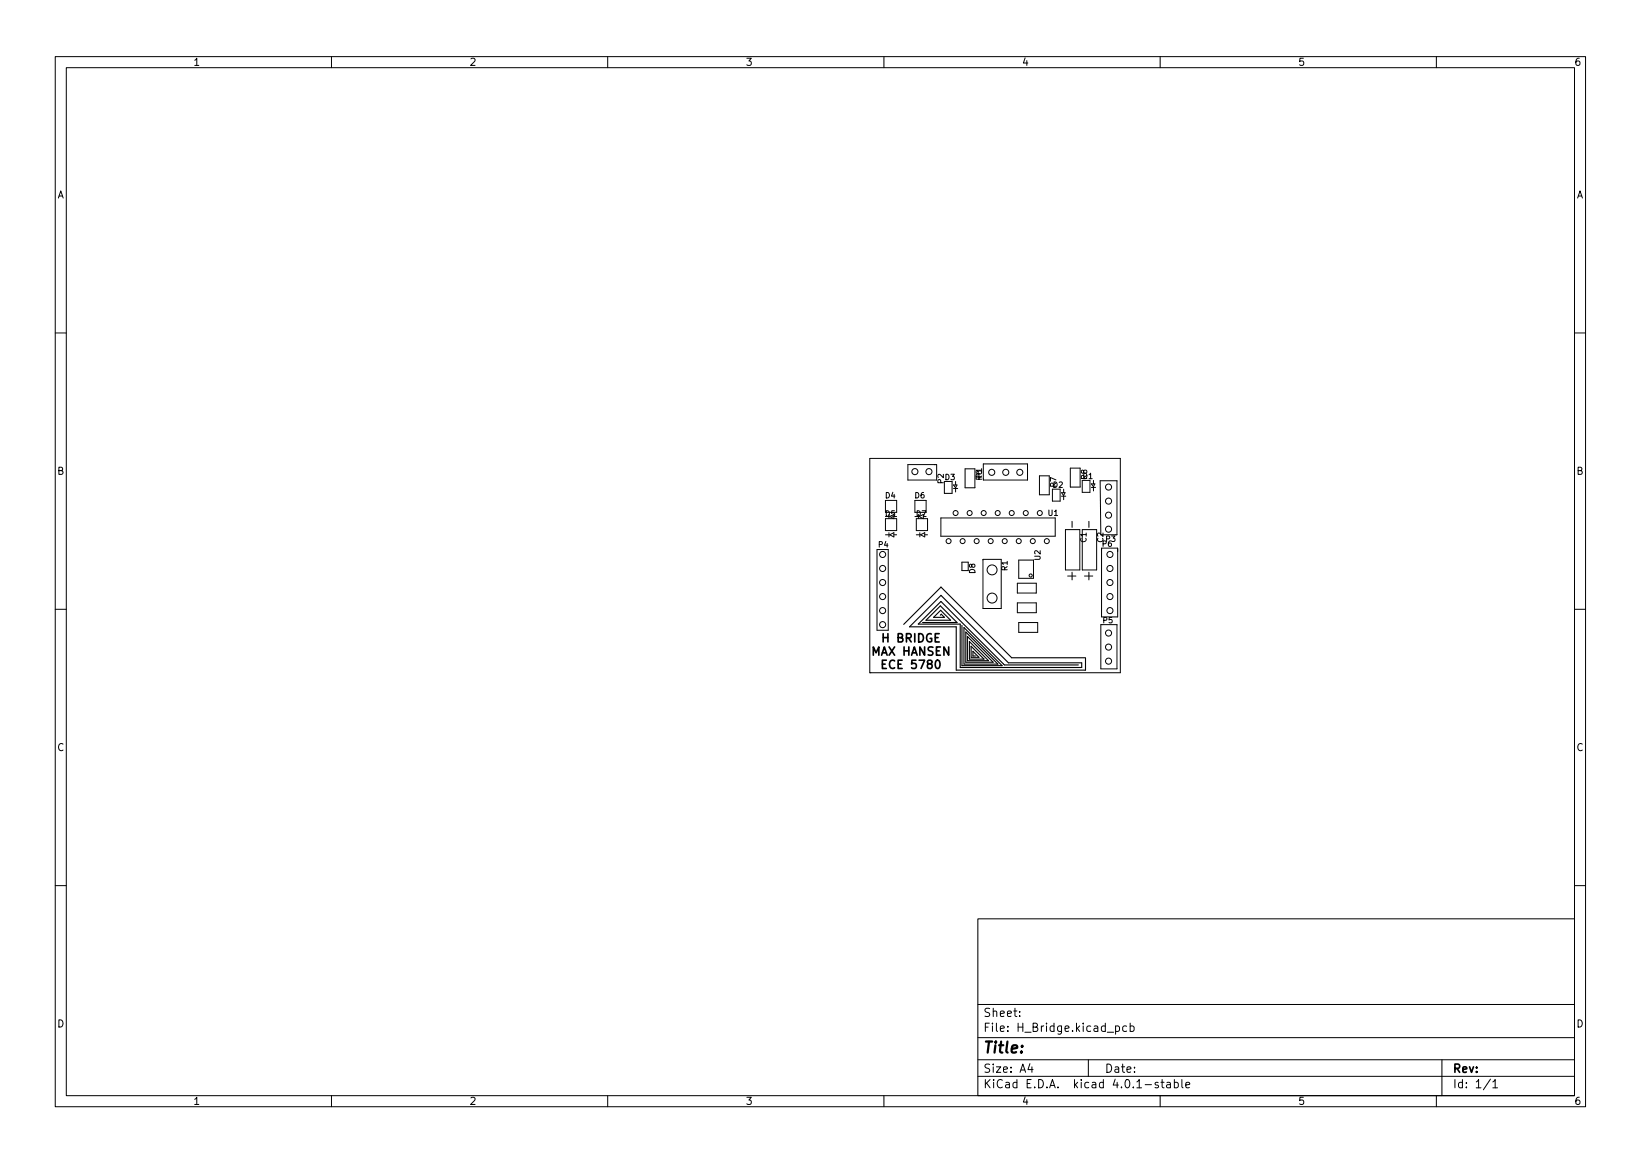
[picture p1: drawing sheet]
<svg xmlns="http://www.w3.org/2000/svg" width="297mm" height="210mm" viewBox="0 0 297 210" stroke-linecap="round" stroke-linejoin="round" font-family="sans-serif">
<g fill="none" stroke="#000" stroke-width=".18">
<path d="M10 10.2h277v190.1h-277zM12 12.2h273v186.1h-273zM60 10.2v2M110 10.2v2M160 10.2v2M210 10.2v2M260 10.2v2M10 60.2h2M285 60.2h2M157.4 82.9v38.8h45.4v-38.8h-45.3M158.7 99.4v14.6h2.1v-14.6M160.3 90.5v2.2"/>
<path d="M160.3 93.8v2.2h2v-2.2M160.3 96.8h.6M160.9 96.4v.7M161 96.8l.8-.4v.7zM161.8 96.8h.5M162.3 90.5v2.2M164.3 84.1h5.2v2.8h-5.2zM165.6 90.5v2.2M165.9 96.8h.6M165.9 93.8v2.2h2v-2.2M166.5 96.4v.7M166.6 96.8l.8-.4v.7z"/>
<path d="M167.4 96.8h.5M167.6 90.5v2.2M170.3 93.7h20.7v3.3h-20.7zM170.9 87.1v2.2h1.4v-2.2M172.6 88.4h.8M172.6 87.8h.6l-.2 .5zM173 87.1v.7M173 88.4v.6M174.7 84.8h1.8v3.5h-1.8zM178 86.6v-2.7h8v3h-8v-.2M188.2 86.1h1.7v3.4h-1.7zM190.5 88.5v2.2h1.4v-2.2"/>
<path d="M192.2 89.8h.7M192.2 89.1h.6l-.3 .6zM192.5 88.5v.6M192.5 89.8v.6M192.9 95.8h2.6v7.3h-2.6zM193.7 84.7h1.8v3.4h-1.8zM194.1 94.3v1.1M195.9 86.9v2.2h1.4v-2.2M195.9 95.8h2.6v7.3h-2.6zM196.2 85.3l.1-.2 .4 .2-.1 .3h-.3l-.2-.5-.3 .1v.4h.2l.2-.2M197.1 94.3v1.1M197.5 88.2h.8"/>
<path d="M197.5 87.6h.7l-.3 .5zM197.9 86.9v.7M197.9 88.2v.6M199.4 99.2h2.9v12.4h-2.9zM201.9 96.8h-2.6l-.2-9.8h3.1v9.8M10 110.2h2M175.3 101.7h-1.2v1.5h1.2M177.9 101.2h3.3v8.9h-3.3zM184.1 105.5h3.5v1.8h-3.5zM184.1 109.1h3.5v1.8h-3.5zM184.4 101.3h2.7v3.3h-2.7zM184.4 112.6h3.4v1.8h-3.4z"/>
<path d="M193.3 104.2h1.5M194.1 103.5v1.4M196.3 104.2h1.5M197.1 103.5v1.4M199.4 113h-.1v8h2.9v-8h-2.7M285 110.2h2M10 160.2h2M177 166.3h108v32h-108zM285 160.2h2M60 198.3v2M110 198.3v2M160 198.3v2"/>
<path d="M177 194.8h108M177 191.8h108M177 187.8h108M177 181.8h108M184.6 183.8v.1M184.6 183v.1M186.4 192.5l-.3 1h.9M186.8 193v1M197 191.8v3M201.9 185.7l.5-.1 .2 .3v.4l-.1 .3h-.6M201.9 185.6v1.5M203.9 185.7l-.4-.1-.3 .3v.4l.2 .3h.5"/>
<path d="M204.6 185.7l.4-.1 .3 .3v.4l-.2 .3h-.5M204.6 185.1v1.5M209.6 195.9l-.3-.1-.2 .2v.3l.5 .1v.4h-.5M210 198.3v2M210.1 195.8h.6M210.4 195.3v1.3l.3 .2M211.2 195.9h.6l.1 .9M211.9 196.2l-.5 .1a.29 .29 0 0 0-.3 .2 .29 .29 0 0 0 .3 .3h.5M212.6 195.9l.4-.1 .3 .3v.4l-.2 .3h-.5M212.6 195.3v1.5M213.9 195.3v1.3l.2 .2M214.6 196.3l.8-.1-.1-.3-.4-.1-.3 .2 .1 .8h.6"/>
<path d="M260 198.3v2M261 191.8v6.5M269.8 195.3l-1.3 1.9M270.2 195.8l.4-.5v1.5M270.2 196.8h.9"/>
<circle cx="165.6" cy="85.3" r=".55"/>
<circle cx="168.1" cy="85.3" r=".55"/>
<circle cx="171.7" cy="97.9" r=".45"/>
<circle cx="173" cy="92.8" r=".45"/>
<circle cx="174.2" cy="97.9" r=".45"/>
<circle cx="175.5" cy="92.8" r=".45"/>
<circle cx="176.8" cy="97.9" r=".45"/>
<circle cx="178.1" cy="92.8" r=".45"/>
<circle cx="179.3" cy="97.9" r=".45"/>
<circle cx="179.5" cy="85.5" r=".55"/>
<circle cx="180.6" cy="92.8" r=".45"/>
<circle cx="181.9" cy="97.9" r=".45"/>
<circle cx="182.1" cy="85.5" r=".55"/>
<circle cx="183.1" cy="92.8" r=".45"/>
<circle cx="184.4" cy="97.9" r=".45"/>
<circle cx="184.6" cy="85.5" r=".55"/>
<circle cx="185.7" cy="92.8" r=".45"/>
<circle cx="186.9" cy="97.9" r=".45"/>
<circle cx="188.2" cy="92.8" r=".45"/>
<circle cx="189.5" cy="97.9" r=".45"/>
<circle cx="200.7" cy="95.8" r=".55"/>
<circle cx="200.7" cy="88.1" r=".55"/>
<circle cx="200.7" cy="90.7" r=".55"/>
<circle cx="200.7" cy="93.2" r=".55"/>
<circle cx="159.8" cy="102.9" r=".55"/>
<circle cx="159.8" cy="100.3" r=".55"/>
<circle cx="159.8" cy="113" r=".55"/>
<circle cx="159.8" cy="110.5" r=".55"/>
<circle cx="159.8" cy="107.9" r=".55"/>
<circle cx="159.8" cy="105.4" r=".55"/>
<circle cx="179.6" cy="103.1" r=".9"/>
<circle cx="179.6" cy="108.2" r=".9"/>
<circle cx="186.6" cy="104.1" r=".28"/>
<circle cx="200.7" cy="119.6" r=".55"/>
<circle cx="200.7" cy="114.5" r=".55"/>
<circle cx="200.7" cy="117.1" r=".55"/>
<circle cx="200.9" cy="105.4" r=".55"/>
<circle cx="200.9" cy="107.9" r=".55"/>
<circle cx="200.9" cy="110.5" r=".55"/>
<circle cx="200.9" cy="100.3" r=".55"/>
<circle cx="200.9" cy="102.9" r=".55"/>
</g>
<path d="M163.6 113l6.7-6.8 12.8 12.8h13.4M170.2 111.3l.2-.2 .5 .6h-1.9l1.3-1.3 1.8 1.8h-4.5l2.6-2.6 3 3h-6.2M174.1 113.2v7.2h7.3l-6.9-6.9v6.7h6.1l-5.8-5.8v5.4h5l-4.7-4.6v4.3h3.8l-3.4-3.4v3.2h2.6l-2.3-2.4v2h1.4l-1.1-1.1v.9h.5M196.5 119.1v2.2h-23.4v-7.9h-8.5l5.7-5.7 12.2 12.2h13.3v.9h-22v-7.9h-7.6l4.1-4.1 11.5 11.5h13.4" fill="none" stroke="#000" stroke-width=".2"/>
<text font-size="2.8" x="178" y="190.6">Title:</text>
<g font-size="2.1">
<text x="157.9" y="118.6">MAX HANSEN</text>
<text x="159.8" y="116.2">H BRIDGE</text>
<text x="160.1" y="121">ECE 5780</text>
<text x="178" y="184">Sheet:</text>
<text x="178" y="186.7">File: H_Bridge.kicad_pcb</text>
<text x="178" y="196.9">KiCad E.D.A. kicad 4.0.1-stable</text>
<text x="178" y="194.1">Size: A4</text>
<text x="200" y="194.1">Date:</text>
<text x="263" y="194.1">Rev:</text>
<text x="263" y="196.9">Id: 1/1</text>
</g>
<g font-size="1.8">
<text x="35" y="11.9">1</text>
<text x="85" y="11.9">2</text>
<text x="135" y="11.9">3</text>
<text x="185" y="11.9">4</text>
<text x="235" y="11.9">5</text>
<text x="285" y="11.9">6</text>
<text x="10.3" y="35.9">A</text>
<text x="285.3" y="35.9">A</text>
<text x="10.3" y="85.9">B</text>
<text x="285.3" y="85.9">B</text>
<text x="10.3" y="135.9">C</text>
<text x="285.3" y="135.9">C</text>
<text x="10.3" y="185.9">D</text>
<text x="285.3" y="185.9">D</text>
<text x="35" y="199.9">1</text>
<text x="85" y="199.9">2</text>
<text x="135" y="199.9">3</text>
<text x="185" y="199.9">4</text>
<text x="235" y="199.9">5</text>
<text x="285" y="199.9">6</text>
</g>
<g font-size="1.4">
<text x="170.8" y="87.5" transform="rotate(-90 170.8 87.5)">P2</text>
<text x="171.1" y="86.9">D3</text>
<text x="177.7" y="86.4" transform="rotate(-90 177.7 86.4)">P1</text>
<text x="190.6" y="88.3">D2</text>
<text x="191.2" y="88.1" transform="rotate(-90 191.2 88.1)">R7</text>
<text x="196" y="86.7">D1</text>
<text x="160.3" y="90.2">D4</text>
<text x="160.3" y="93.5">D5</text>
<text x="165.6" y="90.2">D6</text>
<text x="165.9" y="93.5">D7</text>
<text x="189.7" y="93.3">U1</text>
<text x="159" y="99">P4</text>
<text x="188.3" y="101.3" transform="rotate(-90 188.3 101.3)">U2</text>
<text x="196.7" y="98.1" transform="rotate(-90 196.7 98.1)">C1</text>
<text x="199.6" y="98.9">P6</text>
<text x="199.7" y="98.1" transform="rotate(-90 199.7 98.1)">C2</text>
<text x="200.2" y="98">P3</text>
<text x="176.5" y="103.8" transform="rotate(-90 176.5 103.8)">D8</text>
<text x="182.4" y="103.2" transform="rotate(-90 182.4 103.2)">R1</text>
<text x="199.7" y="112.8">P5</text>
</g>
</svg>
